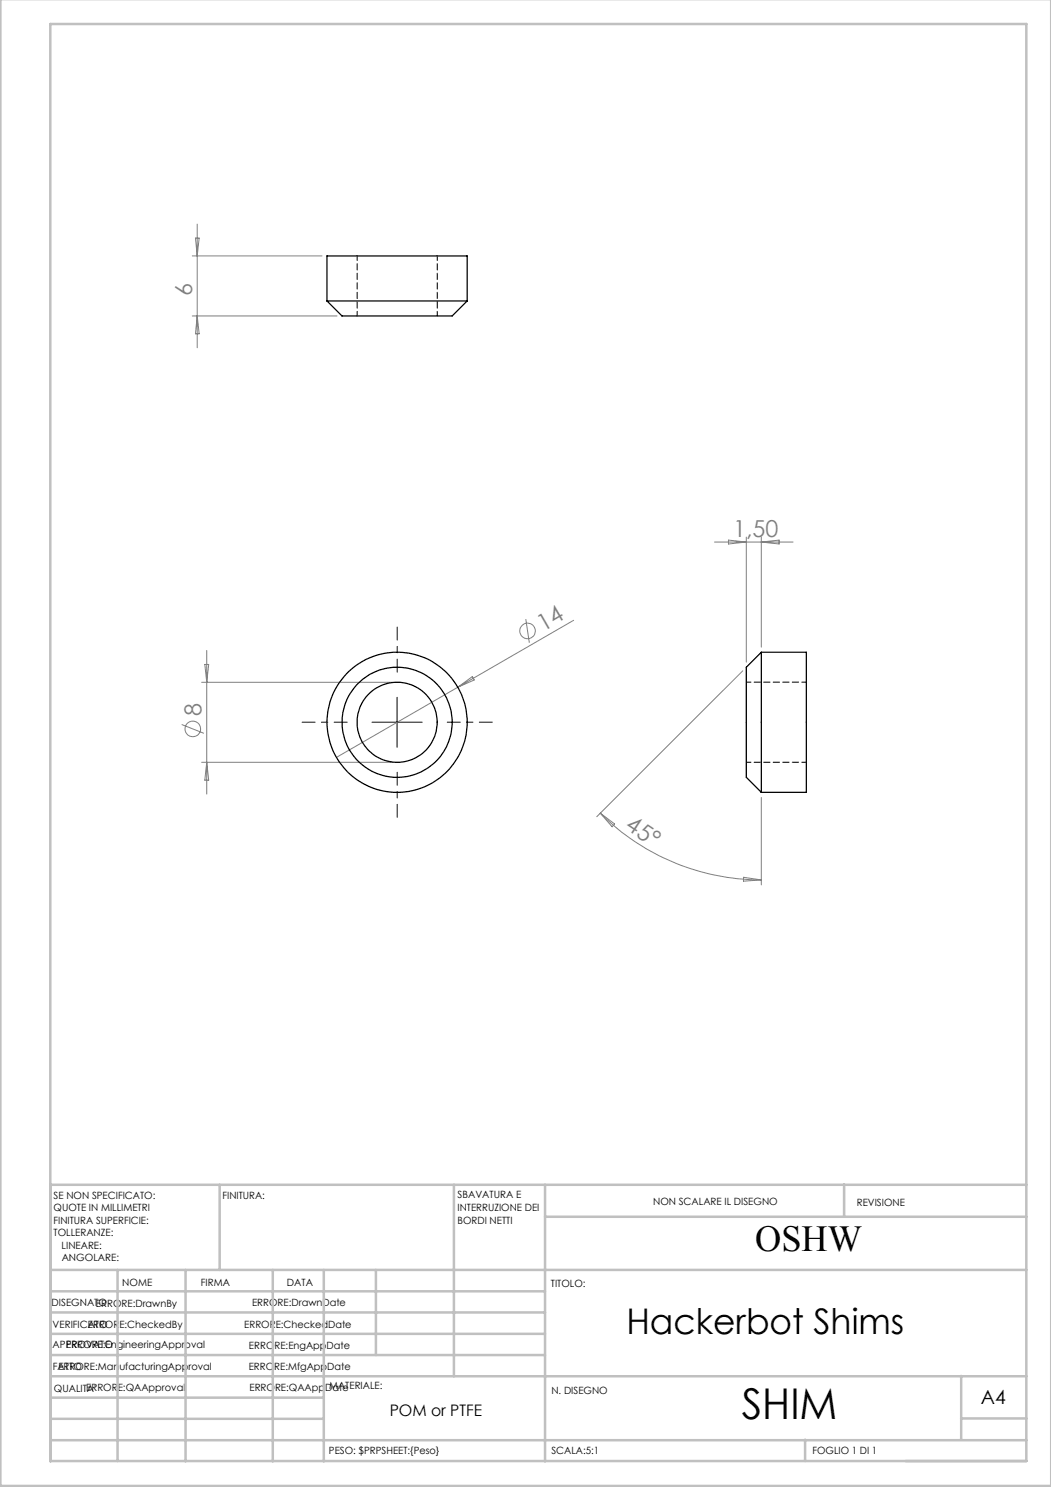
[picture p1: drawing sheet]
<svg xmlns="http://www.w3.org/2000/svg" width="210mm" height="297mm" viewBox="0 0 210 297" stroke-linecap="round" stroke-linejoin="round" font-family="sans-serif">
<g fill="none" stroke="#808080" stroke-width=".2">
<path d="M38.4 51.1h25.9M39.1 47.6h.7l-.4 3.5zM39.4 44.8v24.7M38.4 63.1h28.9M39.4 63.1l.4 3.6h-.7zM142.8 108.3h15.7M145.6 107.9l3.5 .4-3.5 .4zM149.1 107.3v25M152.1 107.3v22M152.1 108.3l3.6-.4v.8zM40.3 136.3h38.1M40.9 132.7h.8l-.4 3.6z"/>
<path d="M41.3 129.9v28.7M91.5 137.3l-24.3 14M91.5 137.3l2.9-2.2 .4 .7zM105.1 123.6l.7 4.8M114.6 123.9l-23.1 13.4M148.4 134l-29.2 29.1M36.3 144.7l4.4 1.8M40.3 152.3h38.1M41.3 152.3l.4 3.5h-.8zM152.1 159.3v17.4M119.9 162.4a45.7 45.7 0 0 0 32.2 13.4M119.9 162.4l2.9 2.2-.5 .5z"/>
<path d="M148.6 175.2l3.5 .6-3.5 .2z"/>
<circle cx="105.4" cy="126" r="1.55"/>
<circle cx="38.5" cy="145.6" r="1.55"/>
</g>
<path d="M79.4 134.2v-9M69.4 144.2h-9M79.4 154.2v9M89.4 144.2h9" fill="none" stroke="#000" stroke-width=".2" stroke-dasharray="15.2 1.3 1.3 1.3" stroke-dashoffset="12.6"/>
<path d="M79.3 139.3v10M74.3 144.2h10" fill="none" stroke="#000" stroke-width=".2"/>
<g fill="none" stroke="#c0c0c0" stroke-width=".5">
<path d="M.1 -.1v296.9h209.9v-296.9M10.1 4.8h195v287h-195zM43.9 236.6v17M90.7 236.6v38.3M108.9 236.6v55.3M168.7 236.6v6.3M205.1 236.6h-195v55.3M10.1 253.6h195M10.1 257.9h98.8M23.5 253.6v38.2M37.1 253.6v38.3M54.5 253.6v38.3"/>
<path d="M64.7 253.6v38.3M75.1 253.6v17M108.9 243h96.2M10.1 270.6h98.8M10.1 266.4h98.8M10.1 262.1h98.8M10.1 279.1h54.6M10.1 274.9h195M192.1 274.8v12.7M10.1 287.7h195M10.1 283.4h54.6M160.9 287.5v4.3"/>
<path d="M192.1 283.3h13"/>
</g>
<g fill="none" stroke="#000" stroke-width=".25">
<path d="M65.3 60.1v-9h28v9M65.3 60.1h28M65.3 60.1l3 3h22l3-3M152.1 130.3h9v28h-9M152.1 130.3v28M152.1 130.3l-3 3v22l3 3"/>
<circle cx="79.3" cy="144.2" r="11"/>
<circle cx="79.3" cy="144.3" r="8"/>
<circle cx="79.4" cy="144.3" r="14"/>
</g>
<path d="M71.4 51.1v12M87.4 63.1v-12M161.1 136.2h-12M149.1 152.2h12" fill="none" stroke="#000" stroke-width=".2" stroke-dasharray="1.3 .6" stroke-dashoffset=".3"/>
<text font-size="8.5" x="148.2" y="283.5">SHIM</text>
<text font-size="7.3" x="150.9" y="249.9">OSHW</text>
<text font-size="7.1" x="125.2" y="266.4">Hackerbot Shims</text>
<g font-size="4.7" fill="#808080">
<text x="38.4" y="59.1" transform="rotate(-90 38.4 59.1)">6</text>
<text x="146.5" y="107.2">1,50</text>
<text x="108.5" y="126.2" transform="rotate(-30 108.5 126.2)">14</text>
<text x="40.3" y="143" transform="rotate(-90 40.3 143)">8</text>
<text x="124.7" y="165.5" transform="rotate(33 124.7 165.5)">45°</text>
</g>
<text font-size="3.9" x="196" y="280.4">A4</text>
<text font-size="3.2" x="77.9" y="282.8">POM or PTFE</text>
<g font-size="2">
<text x="10.7" y="239.5">SE NON SPECIFICATO:</text>
<text x="44.5" y="239.5">FINITURA:</text>
<text x="91.4" y="239.4">SBAVATURA E</text>
<text x="10.7" y="242">QUOTE IN MILLIMETRI</text>
<text x="10.7" y="244.5">FINITURA SUPERFICIE:</text>
<text x="91.4" y="241.9">INTERRUZIONE DEI</text>
<text x="91.4" y="244.4">BORDI NETTI</text>
<text x="130.5" y="240.8">NON SCALARE IL DISEGNO</text>
<text x="171.2" y="241">REVISIONE</text>
<text x="10.7" y="247">TOLLERANZE:</text>
<text x="12.3" y="249.5">LINEARE:</text>
<text x="12.3" y="252">ANGOLARE:</text>
<text x="24.4" y="256.9">NOME</text>
<text x="40.1" y="256.8">FIRMA</text>
<text x="57.3" y="256.8">DATA</text>
<text x="110.1" y="257.1">TITOLO:</text>
<text x="10.3" y="260.9">DISEGNATO</text>
<text x="19.2" y="261">ERRORE:DrawnBy</text>
<text x="50.4" y="260.8">ERRORE:DrawnDate</text>
<text x="10.5" y="269.3">APPROVATO</text>
<text x="10.5" y="265.2">VERIFICATO</text>
<text x="13.2" y="269.3">ERRORE:EngineeringApproval</text>
<text x="17.6" y="265.2">ERRORE:CheckedBy</text>
<text x="48.8" y="265.2">ERRORE:CheckedDate</text>
<text x="49.7" y="269.4">ERRORE:EngAppDate</text>
<text x="10.6" y="273.6">FATTO</text>
<text x="11.7" y="273.7">ERRORE:ManufacturingApproval</text>
<text x="49.7" y="273.6">ERRORE:MfgAppDate</text>
<text x="10.8" y="278">QUALITA'</text>
<text x="17.2" y="277.9">ERRORE:QAApproval</text>
<text x="49.8" y="277.8">ERRORE:QAAppDate</text>
<text x="65.8" y="277.4">MATERIALE:</text>
<text x="110.2" y="278.5">N. DISEGNO</text>
<text x="65.7" y="290.4">PESO: $PRPSHEET:{Peso}</text>
<text x="110.2" y="290.5">SCALA:5:1</text>
<text x="162.4" y="290.4">FOGLIO 1 DI 1</text>
</g>
</svg>
